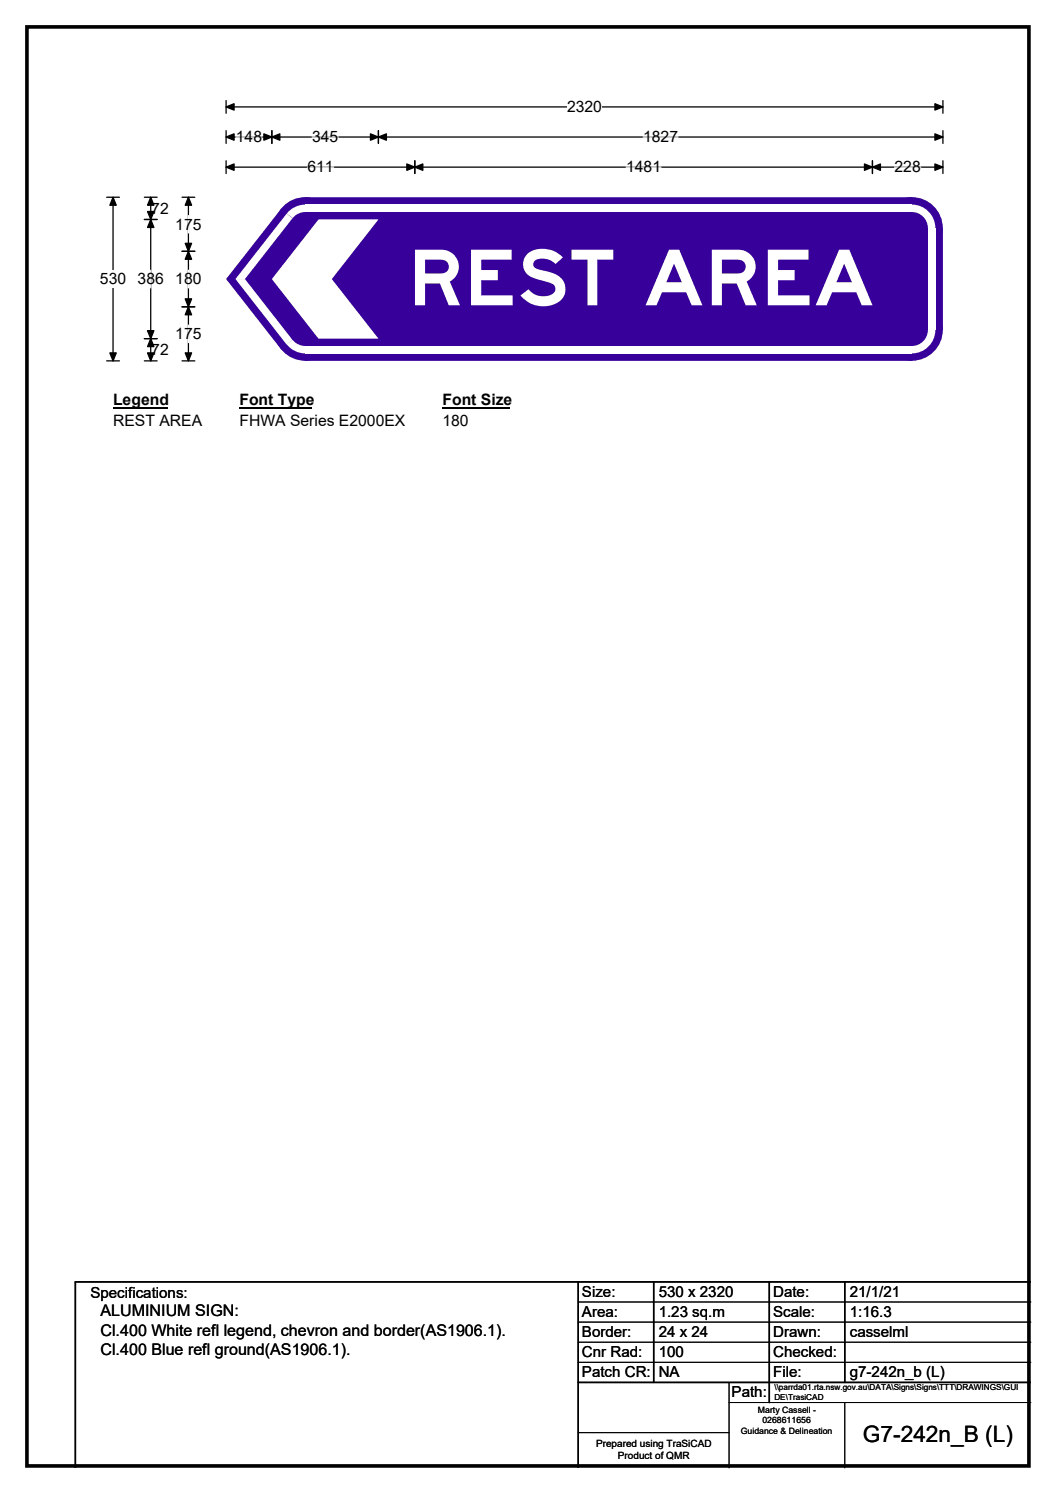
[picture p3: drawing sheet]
<svg xmlns="http://www.w3.org/2000/svg" width="210mm" height="297mm" viewBox="0 0 210 297" stroke-linecap="round" stroke-linejoin="round" font-family="sans-serif">
<path d="M5.4 5.4h199.2v286.3h-199.2z" fill="none" stroke="#000" stroke-width=".72"/>
<path d="M45 21.3h142.5M45 20v2.5M187.5 20v2.5" fill="none" stroke="#000" stroke-width=".25"/>
<path d="M45 21.3l1.5-.7v1.3zM185.9 20.6l1.6 .7-1.6 .6z" fill="#000" stroke="#000" stroke-width=".25"/>
<path d="M112.8 19.5h6.9v3.5h-6.9z" fill="#fff"/>
<g fill="none" stroke="#000" stroke-width=".25">
<path d="M21.2 39.2h2.5M22.5 39.2v32.6M45 27.3h142.5M45 26v2.5M45 32v2.5M45 33.3h142.5M54.1 26v2.5M75.2 26v2.5M82.5 32v2.5M173.5 32v2.5M187.5 26v2.5M187.5 32v2.5"/>
<path d="M21.2 71.8h2.5"/>
</g>
<g fill="#000" stroke="#000" stroke-width=".25">
<path d="M22.5 39.2l.6 1.6h-1.3zM45 27.3l1.5-.7v1.3zM45 33.3l1.5-.7v1.3zM54.1 27.3l1.5-.7v1.3zM52.5 26.6l1.6 .7-1.6 .6zM73.7 26.6l1.5 .7-1.5 .6zM75.2 27.3l1.6-.7v1.3zM82.5 33.3l1.6-.7v1.3zM80.9 32.6l1.6 .7-1.6 .6zM171.9 32.6l1.6 .7-1.6 .6zM173.5 33.3l1.6-.7v1.3zM185.9 26.6l1.6 .7-1.6 .6z"/>
<path d="M185.9 32.6l1.6 .7-1.6 .6zM21.8 70.2h1.3l-.6 1.6z"/>
</g>
<path d="M46.9 27.3h5.2M61.1 33.3h5.2M62.1 27.3h5.2M124.5 33.3h6.9M127.9 27.3h6.9M177.9 33.3h5.2" fill="none" stroke="#fff" stroke-width=".25"/>
<path d="M19.9 53.8h5.2v3.5h-5.2z" fill="#fff"/>
<path d="M28.7 39.2h2.5M30 39.2v32.6M36.2 39.2h2.5M37.5 39.2v32.6M28.7 43.7h2.5M36.2 50h2.5M28.7 67.4h2.5M28.7 71.8h2.5M36.2 71.8h2.5M36.2 61h2.5" fill="none" stroke="#000" stroke-width=".25"/>
<path d="M30 39.2l.6 1.6h-1.3zM37.5 39.2l.6 1.6h-1.3zM30 43.7l.6 1.6h-1.3zM29.3 42.1h1.3l-.6 1.6zM37.5 50l.6 1.6h-1.3zM36.8 48.4h1.3l-.6 1.6zM29.3 65.8h1.3l-.6 1.6zM30 67.4l.6 1.6h-1.3zM29.3 70.2h1.3l-.6 1.6zM36.8 59.5h1.3l-.6 1.5zM37.5 61l.6 1.6h-1.3zM36.8 70.2h1.3l-.6 1.6z" fill="#000" stroke="#000" stroke-width=".25"/>
<path d="M30 53.8v3.5M37.5 42.9v3.5M37.5 53.8v3.5M37.5 64.7v3.5" fill="none" stroke="#fff" stroke-width=".25"/>
<path d="M22.5 77.8h10.7v3.5h-10.7z" fill="#fff"/>
<path d="M22.5 81.1h10.7" fill="none" stroke="#000" stroke-width=".32"/>
<path d="M47.6 77.8h14.4v3.5h-14.4z" fill="#fff"/>
<path d="M47.6 81.1h14.4" fill="none" stroke="#000" stroke-width=".32"/>
<path d="M88 77.8h13.5v3.5h-13.5z" fill="#fff"/>
<path d="M88 81.1h13.5" fill="none" stroke="#000" stroke-width=".32"/>
<g fill="#fff">
<path d="M22.5 82h17.6v3.5h-17.6z"/>
<path d="M47.6 82h32.9v3.5h-32.9z"/>
<path d="M88 82h5.2v3.5h-5.2z"/>
</g>
<g fill="#37009b">
<path d="M55.9 41.6l4.8-2.4h120.7l6.1 6.2v20.3l-6.1 6.1h-120.7l-4.8-2.4-10.8-13.7v-.4z" fill-rule="evenodd"/>
<circle cx="60.7" cy="45.4" r="6.1"/>
<circle cx="45.3" cy="55.5" r=".3"/>
<circle cx="60.7" cy="65.6" r="6.1"/>
<circle cx="181.3" cy="65.6" r="6.1"/>
<circle cx="181.3" cy="45.4" r="6.1"/>
</g>
<g fill="#fff">
<path d="M60.7 40.7h120.7v1.5h-120.7z" fill-rule="evenodd"/>
<path d="M57.4 42a4.7 4.7 0 0 1 3.3-1.3v4.7l-3.7-2.9z" fill-rule="evenodd"/>
</g>
<circle cx="60.7" cy="45.4" r="3.2" fill="#37009b"/>
<g fill="#fff">
<path d="M57 42.5l1.2 .9-9.5 12.1h-1.9z"/>
<path d="M46.8 55.5h1.9l9.5 12.1-1.2 1z"/>
<path d="M57 68.5l3.7-2.8v4.6a4.7 4.7 0 0 1-3.7-1.8z" fill-rule="evenodd"/>
</g>
<circle cx="60.7" cy="65.6" r="3.2" fill="#37009b"/>
<g fill="#fff">
<path d="M60.7 68.9h120.7v1.4h-120.7z" fill-rule="evenodd"/>
<path d="M181.3 65.7l4.7-.1a4.7 4.7 0 0 1-4.7 4.7z" fill-rule="evenodd"/>
</g>
<circle cx="181.3" cy="65.6" r="3.2" fill="#37009b"/>
<g fill="#fff">
<path d="M184.6 45.4h1.4v20.3h-1.4z" fill-rule="evenodd"/>
<path d="M181.3 40.7a4.7 4.7 0 0 1 4.7 4.7h-4.7z" fill-rule="evenodd"/>
</g>
<circle cx="181.3" cy="45.4" r="3.2" fill="#37009b"/>
<path d="M63.3 43.7h11.9l-9.2 11.8 9.2 11.9h-11.9l-9.2-11.9z" fill-rule="evenodd" fill="#fff"/>
<path d="M115 255v37M130 255v20M153 255v24M168 255v20M205 255h-190v37M115 275h90" fill="none" stroke="#000" stroke-width=".3"/>
<path d="M115 259h90M115 263h90M115 267h90M115 271h90M145 279h60M145 275v17M168 279v13M115 285h30" fill="none" stroke="#000" stroke-width=".2"/>
<text font-size="15.4" fill="#fff" x="81.1" y="60.7">REST AREA</text>
<text font-size="4.5" x="171.6" y="286.9">G7-242n_B (L)</text>
<g font-size="3.2">
<text x="20" y="261.9">ALUMINIUM SIGN:</text>
<text x="20" y="265.7">Cl.400 White refl legend, chevron and border(AS1906.1).</text>
<text x="20" y="269.6">Cl.400 Blue refl ground(AS1906.1).</text>
</g>
<g font-size="3.1">
<text x="112.8" y="22.3">2320</text>
<text x="46.9" y="28.3">148</text>
<text x="62.1" y="28.3">345</text>
<text x="127.9" y="28.3">1827</text>
<text x="61.1" y="34.3">611</text>
<text x="124.5" y="34.3">1481</text>
<text x="177.9" y="34.3">228</text>
<text x="30.1" y="42.5">72</text>
<text x="34.9" y="45.7">175</text>
<text x="19.9" y="56.6">530</text>
<text x="27.4" y="56.6">386</text>
<text x="34.9" y="56.6">180</text>
<text x="30.1" y="70.6">72</text>
<text x="34.9" y="67.5">175</text>
<text x="22.5" y="80.6">Legend</text>
<text x="47.6" y="80.6">Font Type</text>
<text x="88" y="80.6">Font Size</text>
<text x="22.5" y="84.8">REST AREA</text>
<text x="47.6" y="84.8">FHWA Series E2000EX</text>
<text x="88" y="84.8">180</text>
</g>
<g font-size="3">
<text x="115.7" y="258">Size:</text>
<text x="131" y="258">530 x 2320</text>
<text x="153.7" y="258">Date:</text>
<text x="169" y="258">21/1/21</text>
<text x="18" y="258.2">Specifications:</text>
<text x="115.7" y="262">Area:</text>
<text x="131" y="262">1.23 sq.m</text>
<text x="153.7" y="262">Scale:</text>
<text x="169" y="262">1:16.3</text>
<text x="115.7" y="266">Border:</text>
<text x="115.7" y="270">Cnr Rad:</text>
<text x="131" y="266">24 x 24</text>
<text x="131" y="270">100</text>
<text x="153.7" y="266">Drawn:</text>
<text x="153.7" y="270">Checked:</text>
<text x="169" y="266">casselml</text>
<text x="115.7" y="274">Patch CR:</text>
<text x="131" y="274">NA</text>
<text x="153.7" y="274">File:</text>
<text x="169" y="274">g7-242n_b (L)</text>
<text x="145.5" y="278">Path:</text>
</g>
<g font-size="2">
<text x="118.5" y="287.8">Prepared using TraSiCAD</text>
<text x="122.9" y="290.2">Product of QMR</text>
</g>
<g font-size="1.7">
<text x="150.7" y="281.1">Marty Cassell -</text>
<text x="147.3" y="285.2">Guidance &amp; Delineation</text>
<text x="151.6" y="283.1">0268611656</text>
</g>
<g font-size="1.6">
<text x="154" y="276.6">\\parrda01.rta.nsw.gov.au\DATA\Signs\Signs\TTT\DRAWINGS\GUI</text>
<text x="154" y="278.5">DE\TrasiCAD</text>
</g>
</svg>
